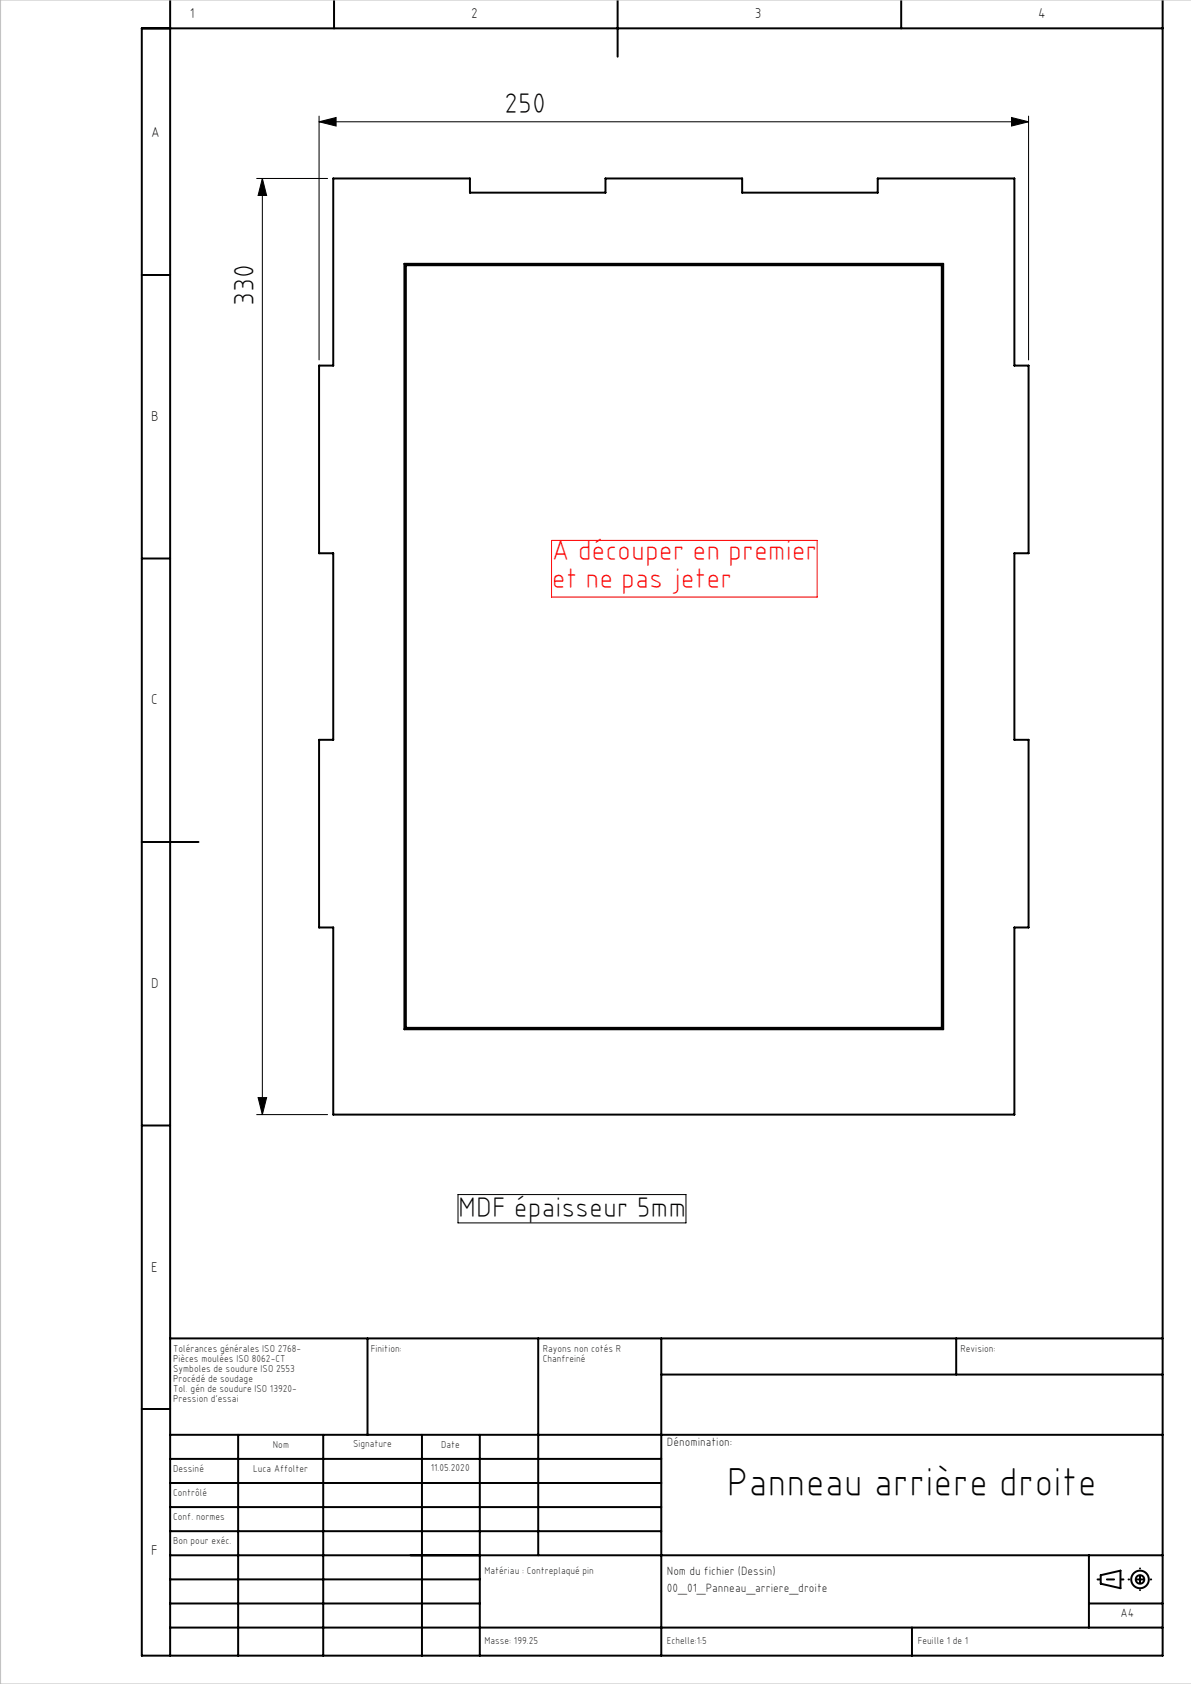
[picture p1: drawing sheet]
<svg xmlns="http://www.w3.org/2000/svg" width="210mm" height="297mm" viewBox="0 0 210 297" stroke-linecap="round" stroke-linejoin="round" font-family="sans-serif">
<g fill="none" stroke="#000" stroke-width=".35">
<path d="M30 0v292M58.9 0v5M108.9 0v10M158.9 0v5M205 0v292h-180v-287h180M58.8 31.5h24.1v2.5h23.9v-2.5h24.1v2.5h23.9v-2.5h24.1v33h2.5v33.1h-2.5v32.9h2.5v33.1h-2.5v33h-120.1v-33h-2.5v-33.1h2.5v-32.9h-2.5v-33.1h2.5zM25 48.5h5M71.3 46.5h95v135h-95zM71.6 46.8h94.5v134.5h-94.5zM25 98.5h5M25 148.5h10M25 198.5h5"/>
<path d="M30 236.1h175M64.8 236.1v17M94.9 236.1v38.2M116.6 236.1v55.9M168.6 236.1v6.3M25 248.5h5M30 253.1h175M30 257.3h86.6M42 253.1v38.9M57 253.1v38.9M74.4 253.1v38.9M84.6 253.1v38.9"/>
<path d="M116.6 242.4h88.4M30 270.1h86.6M30 265.8h86.6M30 261.6h86.6M30 278.6h54.6M30 274.3h175M192 274.3v12.8M194.1 277.8l3.5-.8v3.1l-3.5-.8zM30 287.1h175M30 282.8h54.6M160.8 287.1v4.9M192 282.8h13"/>
<circle cx="201" cy="278.6" r="1.55"/>
<circle cx="201" cy="278.6" r=".75"/>
</g>
<path d="M45.3 31.5h12.5M46.3 31.5l.7 3h-1.5zM46.3 31.5v165.1M56.3 21.5l3-.8v1.5zM56.3 20.5v43M56.3 21.5h125.1M178.4 20.7l3 .8-3 .7zM181.4 20.5v43M45.3 196.6h12.5M45.5 193.6h1.5l-.7 3zM80.8 210.7h40.2v5h-40.2z" fill="none" stroke="#000" stroke-width=".18"/>
<path d="M97.2 95.3h46.9v10h-46.9z" fill="none" stroke="#f00" stroke-width=".18"/>
<path d="M193.5 278.6h4.6" fill="none" stroke="#000" stroke-width=".35" stroke-dasharray="30.5 1.3 1.3 1.3" stroke-dashoffset="30.1"/>
<path d="M201 276.6v3.8" fill="none" stroke="#000" stroke-width=".35" stroke-dasharray="30.5 1.3 1.3 1.3" stroke-dashoffset="30.5"/>
<path d="M203 278.6h-4" fill="none" stroke="#000" stroke-width=".35" stroke-dasharray="30.5 1.3 1.3 1.3" stroke-dashoffset="30.4"/>
<path d="M210.1 0h-210v297h210" fill="none" stroke="#c0c0c0" stroke-width=".18"/>
<g fill="#000">
<path d="M46.3 31.5l.7 3h-1.5zM45.5 193.6h1.5l-.7 3z"/>
<path d="M56.3 21.5l3-.8v1.5zM178.4 20.7l3 .8-3 .7z"/>
</g>
<text font-size="7.1" x="128.1" y="263.8">Panneau arrière droite</text>
<g font-size="5">
<text x="88.9" y="20">250</text>
<text x="44.8" y="53.9" transform="rotate(-90 44.8 53.9)">330</text>
<text x="80.8" y="214.7">MDF épaisseur 5mm</text>
</g>
<g font-size="5" fill="#f00">
<text x="97.3" y="98.8">A découper en premier</text>
<text x="97.3" y="103.8">et ne pas jeter</text>
</g>
<g font-size="2.5">
<text x="33.5" y="3.2">1</text>
<text x="83.1" y="3.2">2</text>
<text x="133.1" y="3.2">3</text>
<text x="183.1" y="3.2">4</text>
<text x="26.7" y="24.2">A</text>
<text x="26.7" y="74.2">B</text>
<text x="26.7" y="124.2">C</text>
<text x="26.7" y="174.3">D</text>
<text x="26.7" y="224.2">E</text>
<text x="26.7" y="274.2">F</text>
</g>
<g font-size="2.1">
<text x="117.6" y="255.1">Dénomination:</text>
<text x="117.6" y="280.8">00_01_Panneau_arriere_droite</text>
<text x="117.6" y="277.8">Nom du fichier (Dessin)</text>
<text x="197.6" y="285.2">A4</text>
</g>
<g font-size="1.8">
<text x="30.5" y="238.5">Tolérances générales ISO 2768-</text>
<text x="65.4" y="238.5">Finition:</text>
<text x="95.7" y="238.5">Rayons non cotés R</text>
<text x="169.3" y="238.5">Revision:</text>
<text x="30.5" y="240.3">Pièces moulées ISO 8062-CT</text>
<text x="30.5" y="242">Symboles de soudure ISO 2553</text>
<text x="30.5" y="243.8">Procédé de soudage</text>
<text x="30.5" y="245.6">Tol. gén de soudure ISO 13920-</text>
<text x="95.7" y="240.3">Chanfreiné</text>
<text x="30.5" y="247.3">Pression d'essai</text>
<text x="48.1" y="255.3">Nom</text>
<text x="62.3" y="255.3">Signature</text>
<text x="77.8" y="255.3">Date</text>
<text x="30.5" y="263.8">Contrôlé</text>
<text x="30.5" y="259.6">Dessiné</text>
<text x="44.7" y="259.6">Luca Affolter</text>
<text x="76" y="259.5">11.05.2020</text>
<text x="30.5" y="268.1">Conf. normes</text>
<text x="30.5" y="272.3">Bon pour exéc.</text>
<text x="85.4" y="277.6">Matériau : Contreplaqué pin</text>
<text x="85.4" y="289.9">Masse: 199.25</text>
<text x="117.6" y="289.9">Echelle:1:5</text>
<text x="161.8" y="289.9">Feuille 1 de 1</text>
</g>
</svg>
